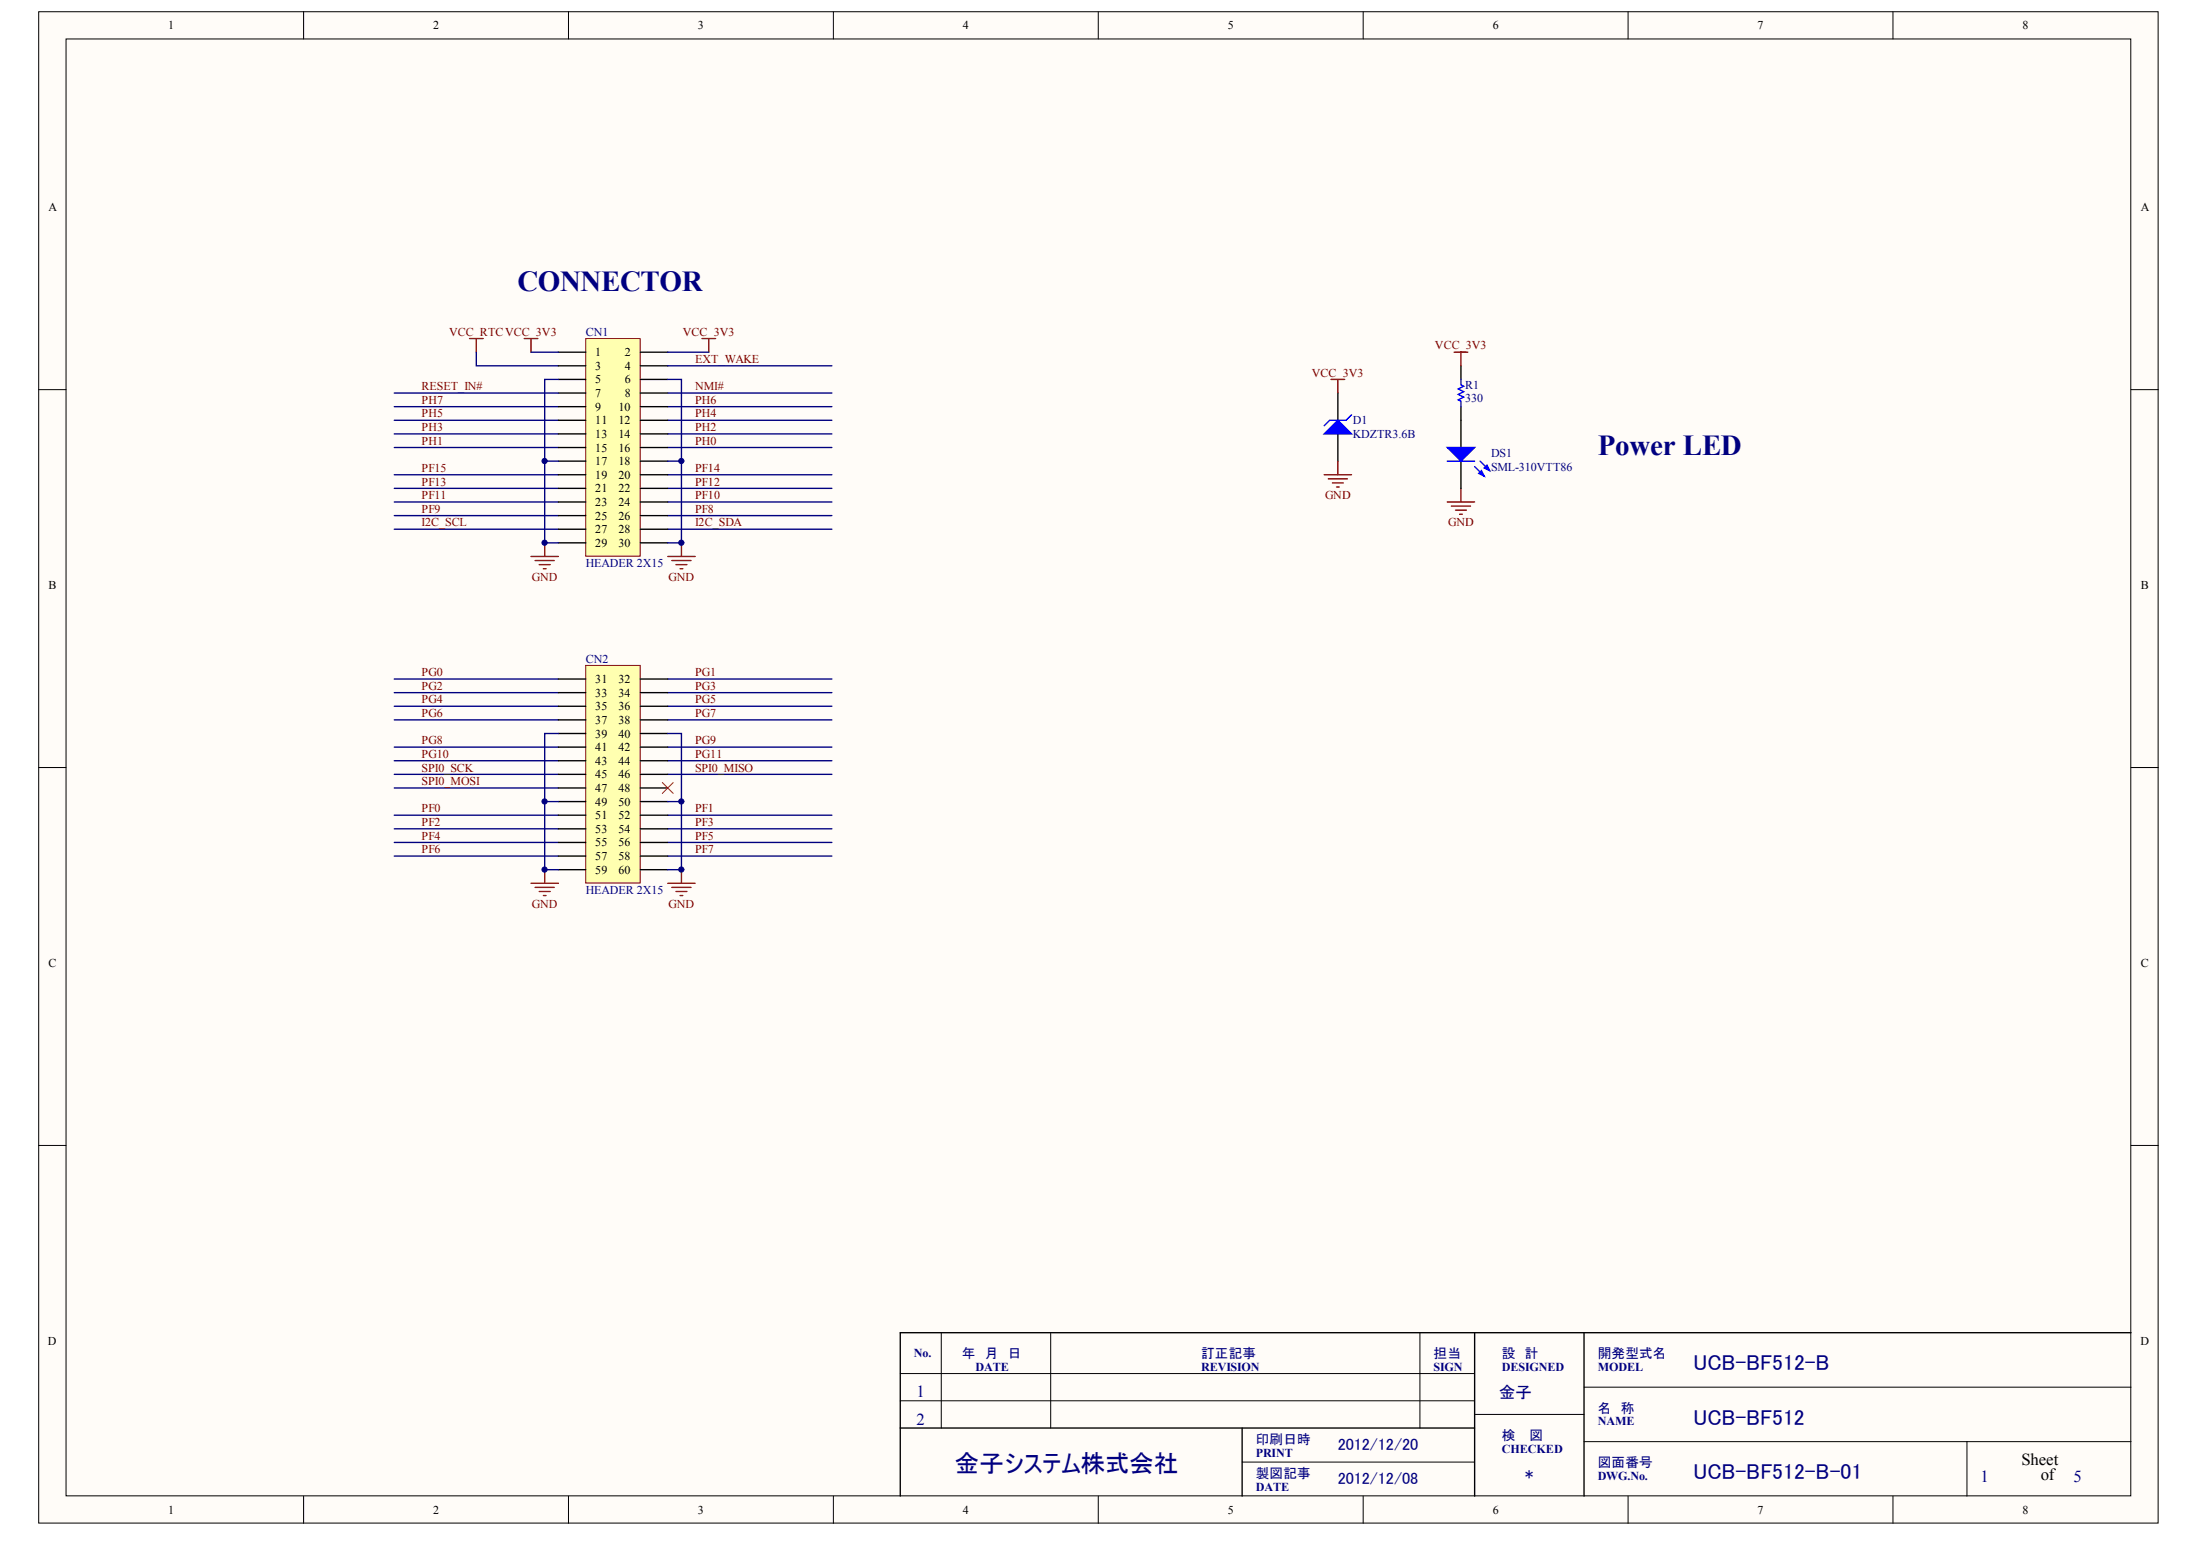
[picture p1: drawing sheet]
<svg xmlns="http://www.w3.org/2000/svg" width="288mm" height="202mm" viewBox="0 0 288 202" stroke-linecap="round" stroke-linejoin="round" font-family="sans-serif">
<g fill="#fffcf8" stroke="#000" stroke-width=".13">
<path d="M5.1 1.5h277.3v197.8h-277.3z"/>
<path d="M8.6 5.1h270.2v190.6h-270.2z"/>
</g>
<g fill="none" stroke="#000" stroke-width=".13">
<path d="M39.7 1.5v3.6M74.4 1.5v3.6M109 1.5v3.6M143.7 1.5v3.6M178.4 1.5v3.6M213 1.5v3.6M247.7 1.5v3.6M5.1 51h3.5M278.8 51h3.6M5.1 100.4h3.5M278.8 100.4h3.6M5.1 149.9h3.5"/>
<path d="M278.8 149.9h3.6M117.8 179.7h75.2M123.2 174.4v12.4M137.5 174.4v12.4M185.8 174.4v12.4M39.7 195.7v3.6M74.4 195.7v3.6M109 195.7v3.6M117.8 183.3h75.2M143.7 195.7v3.6M162.5 191.3h30.5M178.4 195.7v3.6"/>
<path d="M193 185.1h14.3M207.3 181.5h71.5M207.3 188.6h71.5M213 195.7v3.6M247.7 195.7v3.6M257.4 188.6v7.1"/>
</g>
<path d="M175.1 51.4v3.6M175.1 56.8v3.5M191.2 47.9v1.7M191.2 53.2v5.4M191.2 60.3v3.6M193 174.4v21.3M207.3 174.4v21.3M278.8 174.4h-161v21.3M117.8 186.8h75.2M162.5 186.8v8.9" fill="none" stroke="#000" stroke-width=".18"/>
<g fill="none" stroke="#000080" stroke-width=".18">
<path d="M51.6 53.2h21.5M51.6 55h21.5M51.6 56.8h21.5M51.6 58.6h21.5M62.3 46.1v1.8h10.8M87.4 53.2h21.4M87.4 55h21.4M87.4 56.8h21.4M87.4 58.6h21.4M51.6 62.1h21.5M51.6 63.9h21.5M51.6 65.7h21.5"/>
<path d="M51.6 67.5h21.5M51.6 69.2h21.5M87.4 62.1h21.4M87.4 63.9h21.4M87.4 65.7h21.4M87.4 67.5h21.4M87.4 69.2h21.4M51.6 88.8h21.5M51.6 90.6h21.5M51.6 92.4h21.5M51.6 94.2h21.5M51.6 97.8h21.5"/>
<path d="M51.6 99.5h21.5M87.4 88.8h21.4M87.4 90.6h21.4M87.4 92.4h21.4M87.4 94.2h21.4M87.4 97.8h21.4M87.4 99.5h21.4M51.6 101.3h21.5M51.6 103.1h21.5M51.6 106.7h21.5M51.6 108.4h21.5M51.6 110.2h21.5"/>
<path d="M51.6 112h21.5M87.4 101.3h21.4M87.4 106.7h21.4M87.4 108.4h21.4M87.4 110.2h21.4M87.4 112h21.4"/>
</g>
<g fill="#00f" stroke="#00f" stroke-width=".18">
<path d="M173.3 56.8l1.8-1.8 1.7 1.8z"/>
<path d="M189.4 58.6h3.6l-1.8 1.7z"/>
<path d="M193.5 61.9l.3-.3 .4 .7z"/>
<path d="M194.2 61.2l.4-.3 .3 .7z"/>
</g>
<path d="M176.8 54.3l-.7 .7h-2.1l-.7 .7M191.2 49.6v.8l.3 .1-.7 .4 .7 .3-.7 .4 .7 .4-.7 .3 .4 .2v.7M189.4 60.3h3.6M193 61l1.2 1.3M193.7 60.3l1.2 1.3" fill="none" stroke="#00f" stroke-width=".18"/>
<g fill="none" stroke="#800000" stroke-width=".18">
<path d="M61.4 44.3h1.8M62.3 44.3v1.8M68.6 44.3h1.8M69.5 44.3v1.8M174.2 49.6h1.8M175.1 49.6v1.8M190.3 46.1h1.8M191.2 46.1v1.8M173.3 62.1h3.5M173.8 62.6h2.5M174.3 63.2h1.5M174.9 63.7h.3"/>
<path d="M175.1 60.3v1.8M189.4 65.7h3.6M189.9 66.2h2.5M190.4 66.7h1.5M191 67.3h.3M191.2 63.9v1.8M69.5 115.6h3.6M70 116.1h2.5M70.6 116.6h1.4M71.1 117.2h.4M71.3 113.8v1.8"/>
</g>
<path d="M76.6 87.1h7.2v28.4h-7.2z" fill="#ffffb0" stroke="#800000" stroke-width=".13"/>
<g fill="none" stroke="#000" stroke-width=".18">
<path d="M73.1 88.8h3.5M73.1 90.6h3.5M73.1 92.4h3.5M73.1 94.2h3.5M73.1 96h3.5M73.1 97.8h3.5M73.1 99.5h3.5M83.8 88.8h3.6M83.8 90.6h3.6M83.8 92.4h3.6M83.8 94.2h3.6M83.8 96h3.6"/>
<path d="M83.8 97.8h3.6M83.8 99.5h3.6M73.1 101.3h3.5M73.1 103.1h3.5M73.1 104.9h3.5M73.1 106.7h3.5M73.1 108.4h3.5M73.1 110.2h3.5M73.1 112h3.5M73.1 113.8h3.5M83.8 101.3h3.6M83.8 103.1h3.6"/>
<path d="M83.8 104.9h3.6M83.8 106.7h3.6M83.8 108.4h3.6M83.8 110.2h3.6M83.8 112h3.6M83.8 113.8h3.6"/>
</g>
<path d="M73.1 96h-1.8v17.8h1.8M87.4 96h1.8v17.8h-1.8M71.3 104.9h1.8M87.4 104.9h1.8" fill="none" stroke="#000080" stroke-width=".18"/>
<path d="M87.4 115.6h3.6M87.9 116.1h2.5M88.5 116.6h1.4M89 117.2h.3M89.2 113.8v1.8" fill="none" stroke="#800000" stroke-width=".18"/>
<path d="M76.6 44.3h7.2v28.5h-7.2z" fill="#ffffb0" stroke="#800000" stroke-width=".13"/>
<g fill="none" stroke="#000" stroke-width=".18">
<path d="M73.1 46.1h3.5M73.1 47.9h3.5M73.1 49.6h3.5M73.1 51.4h3.5M73.1 53.2h3.5M73.1 55h3.5M73.1 56.8h3.5M73.1 58.6h3.5M83.8 46.1h3.6M83.8 47.9h3.6M83.8 49.6h3.6M83.8 51.4h3.6"/>
<path d="M83.8 53.2h3.6M83.8 55h3.6M83.8 56.8h3.6M83.8 58.6h3.6M73.1 60.3h3.5M73.1 62.1h3.5M73.1 63.9h3.5M73.1 65.7h3.5M73.1 67.5h3.5M73.1 69.2h3.5M73.1 71h3.5M83.8 60.3h3.6"/>
<path d="M83.8 62.1h3.6M83.8 63.9h3.6M83.8 65.7h3.6M83.8 67.5h3.6M83.8 69.2h3.6M83.8 71h3.6"/>
</g>
<path d="M51.6 51.4h21.5M69.5 46.1h3.6M73.1 49.6h-1.8v21.4h1.8M87.4 49.6h1.8v21.4h-1.8M87.4 46.1h5.3M87.4 51.4h21.4M87.4 47.9h21.4M71.3 60.3h1.8M87.4 60.3h1.8" fill="none" stroke="#000080" stroke-width=".18"/>
<path d="M91.9 44.3h1.7M92.7 44.3v1.8M69.5 72.8h3.6M70 73.3h2.5M70.6 73.9h1.4M71.1 74.4h.4M71.3 71v1.8M87.4 72.8h3.6M87.9 73.3h2.5M88.5 73.9h1.4M89 74.4h.3M89.2 71v1.8" fill="none" stroke="#800000" stroke-width=".18"/>
<path d="M86.7 102.4l1.4 1.4M88.1 102.4l-1.4 1.4" fill="none" stroke="#f00" stroke-width=".13"/>
<g fill="#000080" stroke="#000080" stroke-width=".13">
<circle cx="71.3" cy="113.8" r=".34"/>
<circle cx="71.3" cy="104.9" r=".34"/>
<circle cx="71.3" cy="71" r=".34"/>
<circle cx="71.3" cy="60.3" r=".34"/>
<circle cx="89.1" cy="113.8" r=".34"/>
<circle cx="89.1" cy="104.9" r=".34"/>
<circle cx="89.1" cy="71" r=".34"/>
<circle cx="89.1" cy="60.3" r=".34"/>
</g>
<g font-size="3.8" fill="#000080">
<text x="67.7" y="38.1">CONNECTOR</text>
<text x="209.1" y="59.5">Power LED</text>
</g>
<text font-size="3.2" fill="#000080" x="125" y="192.6">金子システム株式会社</text>
<g font-size="2.8" fill="#000080">
<text x="221.6" y="179.3">UCB-BF512-B</text>
<text x="221.6" y="186.4">UCB-BF512</text>
<text x="221.6" y="193.5">UCB-BF512-B-01</text>
</g>
<g font-size="2.2" fill="#000080">
<text x="119.9" y="182.8">1</text>
<text x="119.9" y="186.4">2</text>
<text x="259.2" y="193.9">1</text>
<text x="271.3" y="193.9">5</text>
</g>
<g font-size="2.2">
<text x="264.5" y="191.7">Sheet</text>
<text x="267" y="193.7">of</text>
</g>
<g font-size="2.1" fill="#000080">
<text x="196.2" y="183">金子</text>
<text x="175.1" y="189.7">2012/12/20</text>
<text x="175.1" y="194.2">2012/12/08</text>
<text x="199.6" y="193.6">*</text>
</g>
<g font-size="1.8" fill="#000080">
<text x="125.8" y="177.7">年　月　日</text>
<text x="157.2" y="177.7">訂正記事</text>
<text x="187.6" y="177.7">担当</text>
<text x="196.5" y="177.7">設　計</text>
<text x="209.1" y="177.7">開発型式名</text>
<text x="209.1" y="184.8">名　称</text>
<text x="164.3" y="188.9">印刷日時</text>
<text x="196.5" y="188.4">検　 図</text>
<text x="209.1" y="192">図面番号</text>
<text x="164.3" y="193.4">製図記事</text>
</g>
<g font-size="1.6">
<text x="22" y="3.8">1</text>
<text x="56.7" y="3.8">2</text>
<text x="91.3" y="3.8">3</text>
<text x="126" y="3.8">4</text>
<text x="160.7" y="3.8">5</text>
<text x="195.3" y="3.8">6</text>
<text x="230" y="3.8">7</text>
<text x="264.6" y="3.8">8</text>
<text x="6.3" y="27.6">A</text>
<text x="280.1" y="27.6">A</text>
<text x="77.9" y="46.6">1</text>
<text x="81.7" y="46.6">2</text>
<text x="77.9" y="48.4">3</text>
<text x="77.9" y="50.2">5</text>
<text x="77.9" y="51.9">7</text>
<text x="77.9" y="53.7">9</text>
<text x="80.9" y="53.7">10</text>
<text x="81.7" y="48.4">4</text>
<text x="81.7" y="50.2">6</text>
<text x="81.7" y="51.9">8</text>
<text x="77.9" y="55.5">11</text>
<text x="77.9" y="57.3">13</text>
<text x="77.9" y="59.1">15</text>
<text x="80.9" y="55.5">12</text>
<text x="80.9" y="57.3">14</text>
<text x="80.9" y="59.1">16</text>
<text x="77.9" y="60.9">17</text>
<text x="77.9" y="62.6">19</text>
<text x="77.9" y="64.4">21</text>
<text x="80.9" y="60.9">18</text>
<text x="80.9" y="62.6">20</text>
<text x="80.9" y="64.4">22</text>
<text x="77.9" y="66.2">23</text>
<text x="77.9" y="68">25</text>
<text x="77.9" y="69.8">27</text>
<text x="77.9" y="71.5">29</text>
<text x="80.9" y="66.2">24</text>
<text x="80.9" y="68">26</text>
<text x="80.9" y="69.8">28</text>
<text x="80.9" y="71.5">30</text>
<text x="6.3" y="77.1">B</text>
<text x="280.1" y="77.1">B</text>
<text x="77.9" y="89.4">31</text>
<text x="80.9" y="89.4">32</text>
<text x="77.9" y="91.1">33</text>
<text x="77.9" y="92.9">35</text>
<text x="77.9" y="94.7">37</text>
<text x="80.9" y="91.1">34</text>
<text x="80.9" y="92.9">36</text>
<text x="80.9" y="94.7">38</text>
<text x="77.9" y="96.5">39</text>
<text x="77.9" y="98.3">41</text>
<text x="77.9" y="100.1">43</text>
<text x="77.9" y="101.8">45</text>
<text x="80.9" y="96.5">40</text>
<text x="80.9" y="98.3">42</text>
<text x="80.9" y="100.1">44</text>
<text x="80.9" y="101.8">46</text>
<text x="77.9" y="103.6">47</text>
<text x="77.9" y="105.4">49</text>
<text x="77.9" y="107.2">51</text>
<text x="80.9" y="103.6">48</text>
<text x="80.9" y="105.4">50</text>
<text x="80.9" y="107.2">52</text>
<text x="77.9" y="109">53</text>
<text x="77.9" y="110.7">55</text>
<text x="77.9" y="112.5">57</text>
<text x="80.9" y="109">54</text>
<text x="80.9" y="110.7">56</text>
<text x="80.9" y="112.5">58</text>
<text x="77.9" y="114.3">59</text>
<text x="80.9" y="114.3">60</text>
<text x="6.3" y="126.5">C</text>
<text x="280.1" y="126.5">C</text>
<text x="6.3" y="176">D</text>
<text x="280.1" y="176">D</text>
<text x="22" y="198.1">1</text>
<text x="56.7" y="198.1">2</text>
<text x="91.3" y="198.1">3</text>
<text x="126" y="198.1">4</text>
<text x="160.7" y="198.1">5</text>
<text x="195.3" y="198.1">6</text>
<text x="230" y="198.1">7</text>
<text x="264.6" y="198.1">8</text>
</g>
<g font-size="1.6" fill="#800000">
<text x="58.8" y="43.9">VCC_RTCVCC_3V3</text>
<text x="89.3" y="43.9">VCC_3V3</text>
<text x="91" y="47.5">EXT_WAKE</text>
<text x="187.8" y="45.7">VCC_3V3</text>
<text x="55.2" y="52.8">PH7</text>
<text x="55.2" y="51.1">RESET_IN#</text>
<text x="91" y="52.8">PH6</text>
<text x="91" y="51.1">NMI#</text>
<text x="171.7" y="49.3">VCC_3V3</text>
<text x="55.2" y="58.2">PH1</text>
<text x="55.2" y="56.4">PH3</text>
<text x="55.2" y="54.6">PH5</text>
<text x="91" y="58.2">PH0</text>
<text x="91" y="56.4">PH2</text>
<text x="91" y="54.6">PH4</text>
<text x="55.2" y="65.3">PF11</text>
<text x="55.2" y="63.5">PF13</text>
<text x="55.2" y="61.7">PF15</text>
<text x="91" y="65.3">PF10</text>
<text x="91" y="63.5">PF12</text>
<text x="91" y="61.7">PF14</text>
<text x="173.4" y="65.3">GND</text>
<text x="55.2" y="68.9">I2C_SCL</text>
<text x="55.2" y="67.1">PF9</text>
<text x="91" y="68.9">I2C_SDA</text>
<text x="91" y="67.1">PF8</text>
<text x="189.5" y="68.9">GND</text>
<text x="69.6" y="76">GND</text>
<text x="87.5" y="76">GND</text>
<text x="55.2" y="88.5">PG0</text>
<text x="91" y="88.5">PG1</text>
<text x="55.2" y="90.3">PG2</text>
<text x="55.2" y="92">PG4</text>
<text x="55.2" y="93.8">PG6</text>
<text x="91" y="90.3">PG3</text>
<text x="91" y="92">PG5</text>
<text x="91" y="93.8">PG7</text>
<text x="55.2" y="97.4">PG8</text>
<text x="55.2" y="99.2">PG10</text>
<text x="55.2" y="100.9">SPI0_SCK</text>
<text x="91" y="97.4">PG9</text>
<text x="91" y="99.2">PG11</text>
<text x="91" y="100.9">SPI0_MISO</text>
<text x="55.2" y="106.3">PF0</text>
<text x="55.2" y="102.7">SPI0_MOSI</text>
<text x="91" y="106.3">PF1</text>
<text x="55.2" y="108.1">PF2</text>
<text x="55.2" y="109.9">PF4</text>
<text x="55.2" y="111.6">PF6</text>
<text x="91" y="108.1">PF3</text>
<text x="91" y="109.9">PF5</text>
<text x="91" y="111.6">PF7</text>
<text x="69.6" y="118.7">GND</text>
<text x="87.5" y="118.7">GND</text>
</g>
<g font-size="1.6" fill="#000080">
<text x="76.6" y="43.9">CN1</text>
<text x="191.7" y="52.7">330</text>
<text x="191.7" y="50.9">R1</text>
<text x="177" y="55.5">D1</text>
<text x="177" y="57.3">KDZTR3.6B</text>
<text x="195.1" y="59.8">DS1</text>
<text x="195.1" y="61.6">SML-310VTT86</text>
<text x="76.6" y="74.2">HEADER 2X15</text>
<text x="76.6" y="86.7">CN2</text>
<text x="76.6" y="117">HEADER 2X15</text>
<text x="119.6" y="177.6">No.</text>
<text x="127.6" y="179.4">DATE</text>
<text x="157.2" y="179.4">REVISION</text>
<text x="187.6" y="179.4">SIGN</text>
<text x="196.5" y="179.4">DESIGNED</text>
<text x="209.1" y="179.4">MODEL</text>
<text x="164.3" y="190.6">PRINT</text>
<text x="196.5" y="190.1">CHECKED</text>
<text x="209.1" y="186.5">NAME</text>
<text x="164.3" y="195">DATE</text>
<text x="209.1" y="193.6">DWG.No.</text>
</g>
</svg>
